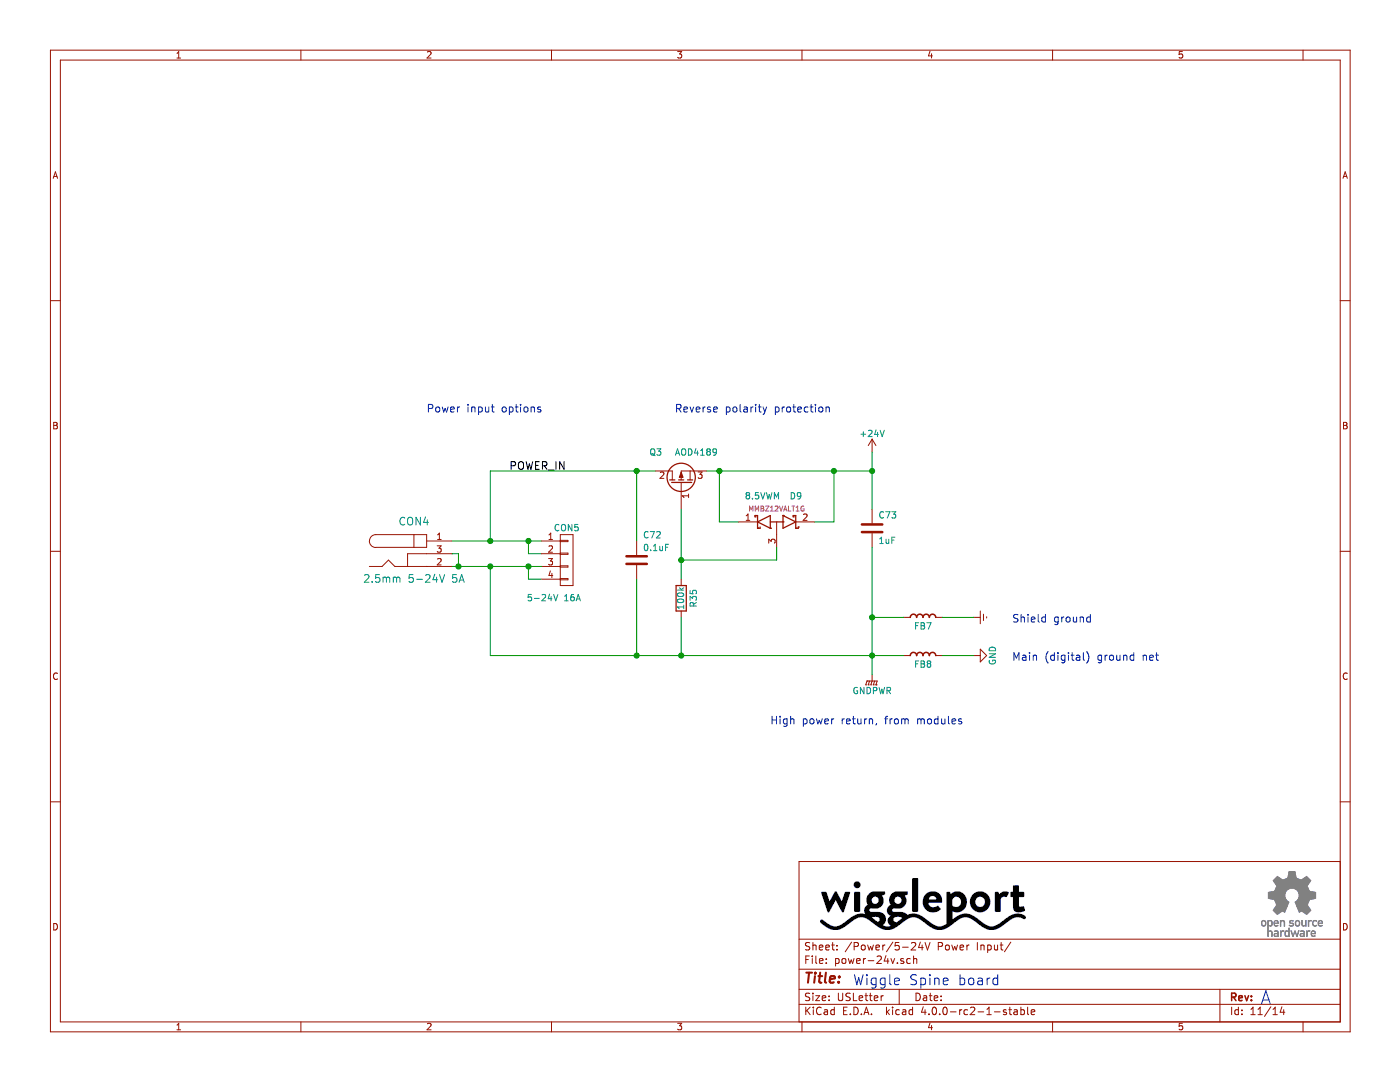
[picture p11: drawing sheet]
EESchema Schematic File Version 2
LIBS:power
LIBS:device
LIBS:transistors
LIBS:conn
LIBS:linear
LIBS:regul
LIBS:74xx
LIBS:cmos4000
LIBS:adc-dac
LIBS:memory
LIBS:xilinx
LIBS:microcontrollers
LIBS:dsp
LIBS:microchip
LIBS:analog_switches
LIBS:motorola
LIBS:texas
LIBS:intel
LIBS:audio
LIBS:interface
LIBS:digital-audio
LIBS:philips
LIBS:display
LIBS:cypress
LIBS:siliconi
LIBS:opto
LIBS:atmel
LIBS:contrib
LIBS:valves
LIBS:ftdi
LIBS:Lattice
LIBS:silabs
LIBS:Cypress_cy8c5xlp
LIBS:Cypress_PSoC
LIBS:Lattice_iCE_FPGA
LIBS:xess
LIBS:xilinx6s
LIBS:xilinx6v
LIBS:xilinx7
LIBS:wiggle-spine-cache
EELAYER 25 0
EELAYER END
$Descr USLetter 11000 8500
encoding utf-8
Sheet 11 14
Title ""
Date ""
Rev ""
Comp ""
Comment1 ""
Comment2 ""
Comment3 ""
Comment4 ""
$EndDescr
$Comp
L +24V #PWR0149
U 1 1
P 6850 3550
F 0 "#PWR0149" H 6850 3400 50  0001 C CNN
F 1 "+24V" H 6850 3690 50  0000 C CNN
F 2 "" H 6850 3550 60  0000 C CNN
F 3 "" H 6850 3550 60  0000 C CNN
	1    6850 3550
	1    0    0    -1  
$EndComp
$Comp
L GNDPWR #PWR0150
U 1 1
P 6850 5300
F 0 "#PWR0150" H 6850 5100 50  0001 C CNN
F 1 "GNDPWR" H 6850 5170 50  0000 C CNN
F 2 "" H 6850 5250 60  0000 C CNN
F 3 "" H 6850 5250 60  0000 C CNN
	1    6850 5300
	1    0    0    -1  
$EndComp
$Comp
L C C73
U 1 1
P 6850 4150
F 0 "C73" H 6900 4250 50  0000 L CNN
F 1 "1uF " H 6900 4050 50  0000 L CNN
F 2 "Capacitors_SMD:C_0805" H 6888 4000 30  0001 C CNN
F 3 "http://www.murata.com/~/media/webrenewal/support/library/catalog/products/capacitor/mlcc/c02e.ashx" H 6850 4150 60  0001 C CNN
F 4 "GRM219R61H105KA73D" H 6900 3950 39  0001 L BNN "Mfg1Id"
F 5 "Murata" H 6850 4150 60  0001 C CNN "Mfg1"
F 6 "Digikey" H 6850 4150 60  0001 C CNN "Vend1"
F 7 "490-10743-2-ND" H 6850 4150 60  0001 C CNN "Vend1Id"
F 8 "0.03980" H 6850 4150 60  0001 C CNN "RefPrice1k"
	1    6850 4150
	1    0    0    -1  
$EndComp
$Comp
L GND #PWR0151
U 1 1
P 7650 5150
F 0 "#PWR0151" H 7650 4900 50  0001 C CNN
F 1 "GND" H 7650 5000 50  0000 C CNN
F 2 "" H 7650 5150 60  0000 C CNN
F 3 "" H 7650 5150 60  0000 C CNN
	1    7650 5150
	0    -1   -1   0   
$EndComp
$Comp
L BARREL_JACK CON4
U 1 1
P 3250 4350
F 0 "CON4" H 3250 4600 60  0000 C CNN
F 1 "2.5mm 5-24V 5A" H 3250 4150 60  0000 C CNN
F 2 "Connect:BARREL_JACK" H 3250 4350 60  0001 C CNN
F 3 "http://katalog.we-online.de/em/datasheet/6941xx105102.pdf" H 3250 4350 60  0001 C CNN
F 4 "Digikey" H 3250 4350 60  0001 C CNN "Vend1"
F 5 "732-5932-1-ND" H 3250 4350 60  0001 C CNN "Vend1Id"
F 6 "Wurth" H 3250 4350 60  0001 C CNN "Mfg1"
F 7 "694108105102" H 3250 4350 60  0001 C CNN "Mfg1Id"
F 8 "1.13" H 3250 4350 60  0001 C CNN "RefPrice1k"
	1    3250 4350
	1    0    0    -1  
$EndComp
$Comp
L Q_PMOS_GDS Q3
U 1 1
P 5350 3800
F 0 "Q3" V 5600 4050 50  0000 R CNN
F 1 "AOD4189" V 5600 3850 50  0000 R CNN
F 2 "TO_SOT_Packages_SMD:TO-252-2Lead" H 5550 3900 29  0001 C CNN
F 3 "http://aosmd.com/res/data_sheets/AOD4189.pdf" H 5350 3800 60  0001 C CNN
F 4 "Digikey" H 5350 3800 60  0001 C CNN "Vend1"
F 5 "785-1351-1-ND" H 5350 3800 60  0001 C CNN "Vend1Id"
F 6 "Alpha & Omega" H 5350 3800 60  0001 C CNN "Mfg1"
F 7 "AOD4189" H 5350 3800 60  0001 C CNN "Mfg1Id"
F 8 "0.196" H 5350 3800 60  0001 C CNN "RefPrice1k"
	1    5350 3800
	0    -1   -1   0   
$EndComp
Wire Wire Line
	3850 3700 5150 3700
$Comp
L C C72
U 1 1
P 5000 4400
F 0 "C72" H 4950 4200 50  0000 R CNN
F 1 "0.1uF" H 4950 4300 50  0000 R CNN
F 2 "Capacitors_SMD:C_0805" H 5038 4250 30  0001 C CNN
F 3 "http://psearch.murata.com/capacitor/product/GRM21BR71H104MA01%23.pdf" H 5000 4400 60  0001 C CNN
F 4 "0.01880" V 5000 4400 60  0001 C CNN "RefPrice1k"
F 5 "490-9672-2-ND" V 5000 4400 60  0001 C CNN "Vend1Id"
F 6 "Digikey" V 5000 4400 60  0001 C CNN "Vend1"
F 7 "Murata" V 5000 4400 60  0001 C CNN "Mfg1"
F 8 "GRM21BR71H104MA01L" V 5000 4400 60  0001 C CNN "Mfg1Id"
	1    5000 4400
	-1   0    0    1   
$EndComp
Wire Wire Line
	3850 5150 7100 5150
Wire Wire Line
	5000 4250 5000 3700
Connection ~ 5000 3700
Wire Wire Line
	5000 4550 5000 5150
Connection ~ 5000 5150
$Comp
L CONN_01X04 CON5
U 1 1
P 4450 4400
F 0 "CON5" H 4450 4650 50  0000 C CNN
F 1 "5-24V 16A" H 4350 4100 50  0000 C CNN
F 2 "Terminal_Blocks:TerminalBlock_Pheonix_PT-3.5mm_4pol" H 4450 4400 60  0001 C CNN
F 3 "http://www.diytrade.com/china/pd/11802786/terminal_block_2EDG_5_08_2P_3P_4P_5P_6P_7P_8P_9P_10P_11P_12P_13P_14P.html" H 4450 4400 60  0001 C CNN
F 4 "eBay" H 4450 4400 60  0001 C CNN "Vend1"
F 5 "http://www.ebay.com/itm/331290774584" H 4450 4400 60  0001 C CNN "Vend1Id"
F 6 "0.23" H 4450 4400 60  0001 C CNN "RefPrice1k"
F 7 "4way 4pin Screw PCB Terminal Block Connector 3.81mm Pitch Pluggable Type" H 4450 4400 60  0001 C CNN "Description"
F 8 "E-xun" H 4450 4400 60  0001 C CNN "Mfg1"
F 9 "2EDG-3.81" H 4450 4400 60  0001 C CNN "Mfg1Id"
	1    4450 4400
	1    0    0    -1  
$EndComp
Wire Wire Line
	3550 4250 4250 4250
Wire Wire Line
	4250 4350 4150 4350
Wire Wire Line
	4150 4350 4150 4250
Connection ~ 4150 4250
Wire Wire Line
	3550 4350 3600 4350
Wire Wire Line
	3600 4350 3600 4450
Wire Wire Line
	3550 4450 4250 4450
Connection ~ 3600 4450
Wire Wire Line
	4250 4550 4150 4550
Wire Wire Line
	4150 4550 4150 4450
Connection ~ 4150 4450
Text Notes 5300 3250 0    60   ~ 0
Reverse polarity protection
Text Notes 3350 3250 0    60   ~ 0
Power input options
$Comp
L D_Schottky_x2_ACom_KKA D9
U 1 1
P 6100 4100
F 0 "D9" H 6300 4300 50  0000 R CNN
F 1 "8.5VWM" H 5850 4300 50  0000 L CNN
F 2 "TO_SOT_Packages_SMD:SOT-23" H 6100 4100 60  0001 C CNN
F 3 "http://www.onsemi.com/pub_link/Collateral/MMBZ5V6ALT1-D.PDF" H 6100 4100 60  0001 C CNN
F 4 "ON Semi" H 5750 4250 39  0001 L BNN "Mfg1"
F 5 "MMBZ12VALT1G" H 6100 4200 39  0000 C CNN "Mfg1Id"
F 6 "MMBZ12VALT1GOSCT-ND" H 6100 4100 60  0001 C CNN "Vend1Id"
F 7 ".04471" H 6100 4100 60  0001 C CNN "RefPrice1k"
F 8 "Digikey" H 6100 4100 60  0001 C CNN "Vend1"
	1    6100 4100
	1    0    0    -1  
$EndComp
$Comp
L R R35
U 1 1
P 5350 4700
F 0 "R35" V 5450 4700 50  0000 C CNN
F 1 "100k" V 5350 4700 50  0000 C CNN
F 2 "Resistors_SMD:R_0805" V 5280 4700 30  0001 C CNN
F 3 "https://www.seielect.com/Catalog/SEI-RMCF_RMCP.pdf" H 5350 4700 30  0001 C CNN
F 4 "Digikey" V 5350 4700 60  0001 C CNN "Vend1"
F 5 "Stackpole" V 5350 4700 60  0001 C CNN "Mfg1"
F 6 "RMCF0805JT100K" V 5350 4700 60  0001 C CNN "Mfg1Id"
F 7 "RMCF0805JT100KCT-ND" V 5350 4700 60  0001 C CNN "Vend1Id"
F 8 "0.00320" V 5350 4700 60  0001 C CNN "RefPrice1k"
	1    5350 4700
	1    0    0    -1  
$EndComp
Connection ~ 5350 5150
Wire Wire Line
	3850 3700 3850 4250
Connection ~ 3850 4250
Wire Wire Line
	3850 4450 3850 5150
Connection ~ 3850 4450
Wire Wire Line
	5550 3700 6850 3700
Wire Wire Line
	6550 3700 6550 4100
Wire Wire Line
	6550 4100 6400 4100
Wire Wire Line
	5800 4100 5650 4100
Wire Wire Line
	5650 4100 5650 3700
Connection ~ 5650 3700
Wire Wire Line
	6100 4300 6100 4400
Wire Wire Line
	6100 4400 5350 4400
Wire Wire Line
	5350 4000 5350 4550
Connection ~ 5350 4400
Wire Wire Line
	5350 4850 5350 5150
Wire Wire Line
	6850 3550 6850 4000
Wire Wire Line
	6850 4300 6850 5300
Connection ~ 6850 3700
Connection ~ 6550 3700
Connection ~ 6850 5150
$Comp
L Earth #PWR0152
U 1 1
P 7650 4850
F 0 "#PWR0152" H 7650 4600 50  0001 C CNN
F 1 "Earth" H 7650 4700 50  0001 C CNN
F 2 "" H 7650 4850 60  0000 C CNN
F 3 "" H 7650 4850 60  0000 C CNN
	1    7650 4850
	0    -1   -1   0   
$EndComp
Text Notes 6050 5700 0    60   ~ 0
High power return, from modules
$Comp
L FERRITE_BEAD FB7
U 1 1
P 7100 4850
F 0 "FB7" H 7250 4750 50  0000 C BNN
F 1 "Ferrite bead" H 7500 4750 39  0001 C BNN
F 2 "Resistors_SMD:R_0805" H 7100 5000 50  0001 C CNN
F 3 "http://www.samsungsem.com/kr/front/downloadcms.do?path=/kr/support/product-search/bead/__icsFiles/afieldfile/2014/11/13&fileName=S_CIS21J121NE.pdf" H 7125 4850 60  0001 C CNN
F 4 "0.02383" H 7100 4850 60  0001 C CNN "RefPrice1k"
F 5 "Samsung" H 7100 4850 60  0001 C CNN "Mfg1"
F 6 "CIS21P300NE" H 7100 4850 60  0001 C CNN "Mfg1Id"
F 7 "Digikey" H 7100 4850 60  0001 C CNN "Vend1"
F 8 "1276-6370-1-ND" H 7100 4850 60  0001 C CNN "Vend1Id"
	1    7100 4850
	1    0    0    -1  
$EndComp
Text Notes 6700 7750 0    79   ~ 0
Wiggle Spine board
Text Notes 9900 7900 0    102  ~ 0
A
Text Notes 7950 5200 0    60   ~ 0
Main (digital) ground net
Text Notes 7950 4900 0    60   ~ 0
Shield ground
$Comp
L FERRITE_BEAD FB8
U 1 1
P 7100 5150
F 0 "FB8" H 7250 5050 50  0000 C BNN
F 1 "Ferrite bead" H 7500 5050 39  0001 C BNN
F 2 "Resistors_SMD:R_0805" H 7100 5300 50  0001 C CNN
F 3 "http://www.samsungsem.com/kr/front/downloadcms.do?path=/kr/support/product-search/bead/__icsFiles/afieldfile/2014/11/13&fileName=S_CIS21J121NE.pdf" H 7125 5150 60  0001 C CNN
F 4 "0.02383" H 7100 5150 60  0001 C CNN "RefPrice1k"
F 5 "Samsung" H 7100 5150 60  0001 C CNN "Mfg1"
F 6 "CIS21P300NE" H 7100 5150 60  0001 C CNN "Mfg1Id"
F 7 "Digikey" H 7100 5150 60  0001 C CNN "Vend1"
F 8 "1276-6370-1-ND" H 7100 5150 60  0001 C CNN "Vend1Id"
	1    7100 5150
	1    0    0    -1  
$EndComp
Wire Wire Line
	7100 4850 6850 4850
Connection ~ 6850 4850
Wire Wire Line
	7400 4850 7650 4850
Wire Wire Line
	7400 5150 7650 5150
Text Label 4000 3700 0    60   ~ 0
POWER_IN
$EndSCHEMATC
